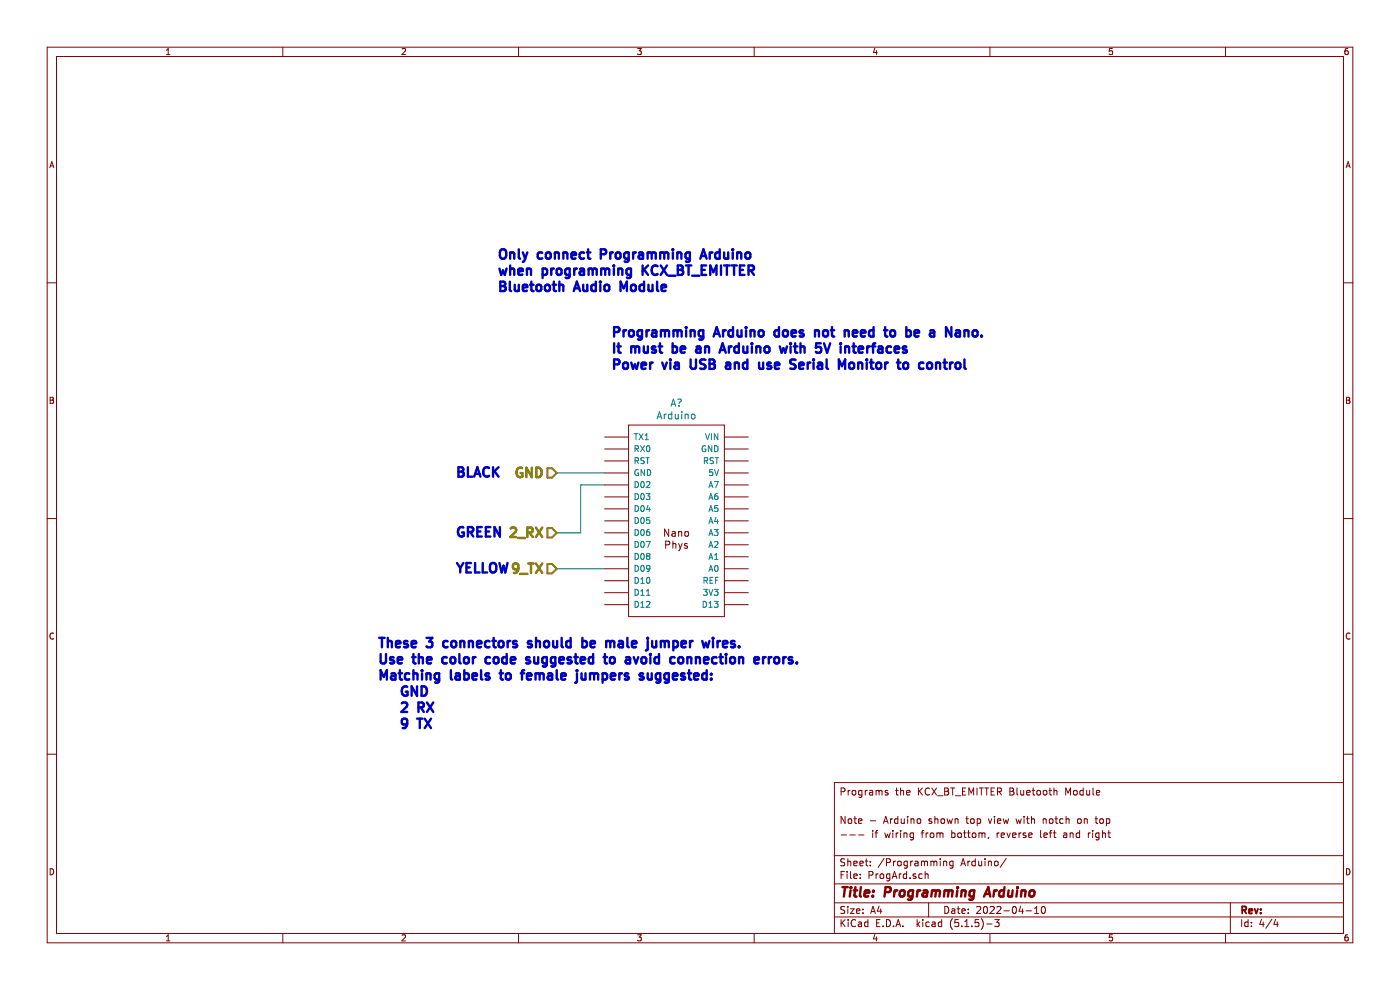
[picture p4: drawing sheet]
EESchema Schematic File Version 4
EELAYER 30 0
EELAYER END
$Descr A4 11693 8268
encoding utf-8
Sheet 4 4
Title "Programming Arduino"
Date "2022-04-10"
Rev ""
Comp ""
Comment1 "--- if wiring from bottom, reverse left and right"
Comment2 "Note - Arduino shown top view with notch on top"
Comment3 ""
Comment4 "Programs the KCX_BT_EMITTER Bluetooth Module"
$EndDescr
$Comp
L mdoLibrary:Arduino A?
U 1 1
P 5650 4350
F 0 "A?" H 5650 5337 60  0000 C CNN
F 1 "Arduino" H 5650 5231 60  0000 C CNN
F 2 "" H 5650 4350 60  0000 C CNN
F 3 "" H 5650 4350 60  0000 C CNN
	1    5650 4350
	1    0    0    -1  
$EndComp
Text Notes 5100 3100 0    79   ~ 16
Programming Arduino does not need to be a Nano.\nIt must be an Arduino with 5V interfaces\nPower via USB and use Serial Monitor to control
Text HLabel 4650 3950 0    79   Input ~ 16
GND
Text HLabel 4650 4750 0    79   Input ~ 16
9_TX
Text HLabel 4650 4450 0    79   Input ~ 16
2_RX
Wire Wire Line
	4650 4750 5050 4750
Text Notes 3800 4800 0    79   ~ 16
YELLOW
Text Notes 3800 4500 0    79   ~ 16
GREEN
Text Notes 3800 4000 0    79   ~ 16
BLACK
Text Notes 4150 2450 0    79   ~ 16
Only connect Programming Arduino\nwhen programming KCX_BT_EMITTER\nBluetooth Audio Module
Text Notes 3150 6100 0    79   ~ 16
These 3 connectors should be male jumper wires.\nUse the color code suggested to avoid connection errors.\nMatching labels to female jumpers suggested:\n   GND\n   2 RX\n   9 TX
Wire Wire Line
	4650 4450 4850 4450
Wire Wire Line
	4850 4450 4850 4050
Wire Wire Line
	4850 4050 5050 4050
Wire Wire Line
	4650 3950 5050 3950
$EndSCHEMATC
